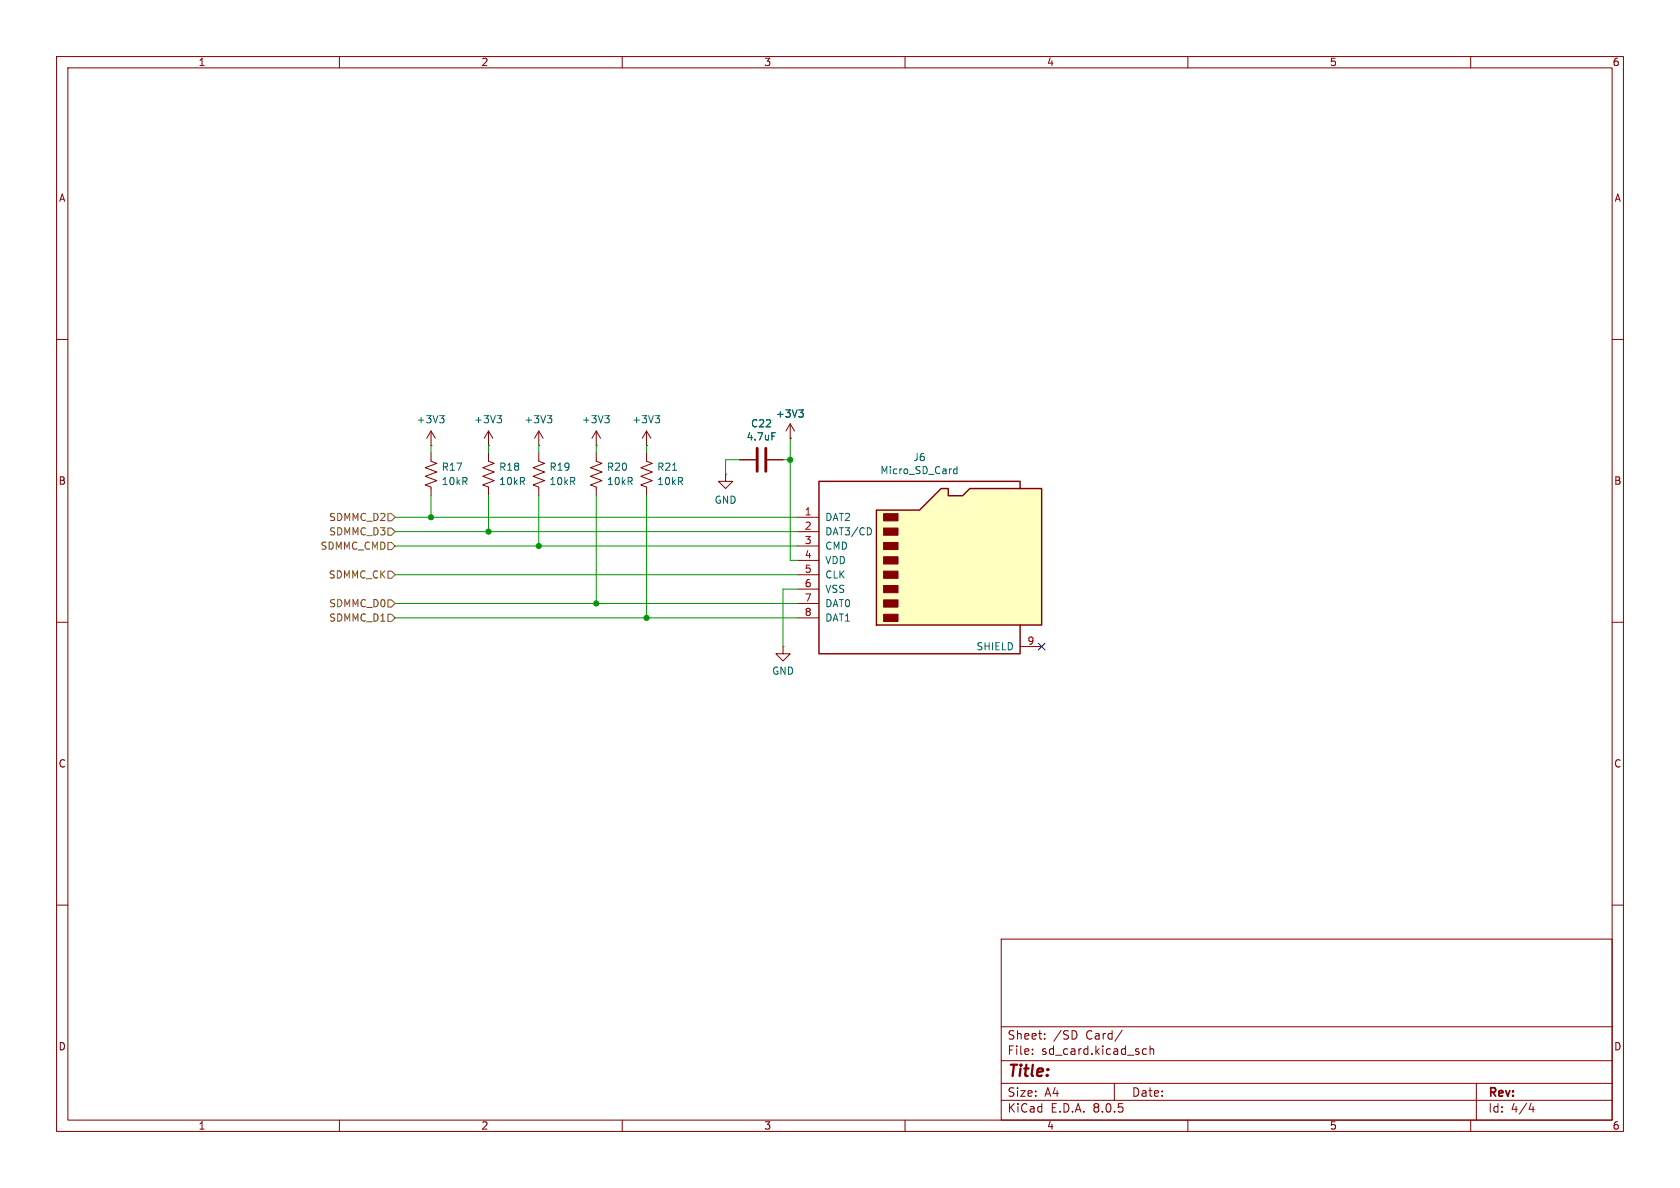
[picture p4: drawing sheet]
<svg xmlns="http://www.w3.org/2000/svg" width="297mm" height="210mm" viewBox="0 0 297 210" stroke-linecap="round" stroke-linejoin="round" font-family="sans-serif">
<g fill="none" stroke="#840000" stroke-width=".18">
<path d="M10 10h277v190h-277zM12 12h273v186h-273zM60 10v2M110 10v2M160 10v2M210 10v2M260 10v2M10 60h2M285 60h2M86.4 78.7h.1M86.4 76.2v2.5M86.4 76.2l-.8 1.3"/>
<path d="M86.4 76.2l.7 1.3M76.2 80v1.5l1 .4-2 .8 2 .7-2 .8 2 .8-2 .7 1 .4v1.5M86.4 80v1.5l1 .4-2.1 .8 2.1 .7-2.1 .8 2.1 .8-2.1 .7 1.1 .4v1.5M10 110h2M138.4 114.3v1.3h1.3l-1.3 1.2-1.2-1.2h1.2M138.4 114.3h.1M285 110h2M10 160h2M285 160h2M177 166h108v32h-108zM60 198v2M110 198v2"/>
<path d="M160 198v2M177 194.5h108M177 191.5h108M177 187.5h108M177 181.5h108M182.5 186.3v.1M182.5 185.5v.1M184.7 183.6v.1M184.7 182.8v.1M190.3 182.6v.7M197 191.5v3M198.4 182.1l-1.3 2"/>
<path d="M202 186.1l.2 .3 .5-.1M202.7 185.5l-.5-.1-.2 .3M203.3 185.5l.2-.1 .4 .1 .1 .9M203.3 184.9v1.5M210 198v2M260 198v2M261 191.5v6.5M270.7 195l-.4 1.1h.9M271 195.6v1"/>
</g>
<path d="M87.9 73.5h.8l-.5 .5M88.4 74l.3 .2v.3l-.3 .2" fill="none" stroke="#006464" stroke-width=".18"/>
<path d="M154.9 90.2h7.7l3.8-3.8h1.2v1.2h2.6l1.2-1.2h12.7v24.1h-29.2z" fill="#ffffc2"/>
<g fill="#840000" stroke="#840000" stroke-width=".18">
<path d="M156.2 108.6h2.5v1.3h-2.5z"/>
<path d="M156.2 106h2.5v1.3h-2.5z"/>
<path d="M156.2 103.5h2.5v1.3h-2.5z"/>
<path d="M156.2 101h2.5v1.2h-2.5z"/>
<path d="M156.2 98.4h2.5v1.3h-2.5z"/>
<path d="M156.2 95.9h2.5v1.3h-2.5z"/>
<path d="M156.2 93.3h2.5v1.3h-2.5z"/>
<path d="M156.2 90.8h2.5v1.3h-2.5z"/>
</g>
<path d="M154.9 90.2h7.7l3.8-3.8h1.2v1.2h2.6l1.2-1.2h12.7v24.1h-29.2zM180.3 86.4v-1.3h-35.5v30.5h35.5v-5.1" fill="none" stroke="#840000" stroke-width=".25"/>
<g fill="none" stroke="#840000" stroke-width=".18">
<path d="M76.2 78.7h.1M76.2 76.2l-.8 1.3M76.2 76.2v2.5M76.2 76.2l.8 1.3M95.2 78.7h.1M95.2 76.2l-.7 1.3M95.2 76.2v2.5M95.2 76.2l.8 1.3M105.4 78.7h.1M105.4 76.2v2.5M105.4 76.2l-.8 1.3M105.4 76.2l.8 1.3"/>
<path d="M114.3 78.7h.1M114.3 76.2v2.5M114.3 76.2l-.8 1.3M114.3 76.2l.8 1.3M139.7 77.5h.1M139.7 74.9l-.8 1.3M139.7 74.9v2.6M139.7 74.9l.8 1.3M95.2 80v1.5l1.1 .4-2.1 .8 2.1 .7-2.1 .8 2.1 .8-2.1 .7 1 .4v1.5M105.4 80v1.5l1 .4-2 .8 2 .7-2 .8 2 .8-2 .7 1 .4v1.5M114.3 80v1.5l1 .4-2 .8 2 .7-2 .8 2 .8-2 .7 1 .4v1.5M128.3 83.8v1.3h1.2l-1.2 1.3-1.3-1.3h1.3"/>
<path d="M128.3 83.8h.1M130.8 81.3h2.8M135.6 81.3h2.8M141 91.4h3.8M141 94h3.8M141 96.5h3.8M141 99.1h3.8M141 101.6h3.8M141 104.1h3.8M141 106.7h3.8M141 109.2h3.8M180.3 114.3h3.8"/>
</g>
<g fill="none" stroke="#006464" stroke-width=".18">
<path d="M77.7 73.5h.8l-.4 .5M78.3 74l.2 .2v.3l-.2 .2M96.8 73.5h.7l-.4 .5M97.3 74l.2 .2v.3l-.2 .2M106.9 73.5h.8l-.4 .5M107.5 74l.2 .2v.3l-.2 .2M115.8 73.5h.8l-.4 .5M116.4 74l.2 .2v.3l-.2 .2M136.5 76.5h.6M141.2 72.5h.8l-.4 .4M141.8 72.9l.2 .3v.3l-.2 .2M118.9 83.1h.7"/>
<path d="M153.8 93.4l.3 .4-.3 .7M168.6 83.5l.2 .2h.4M169.2 82.5v1.2M169.2 83l-.4-.1-.2 .2"/>
</g>
<path d="M133.9 79.2v4.1M135.4 79.2v4.1" fill="none" stroke="#840000" stroke-width=".51"/>
<path d="M68.6 90.8h.6l.6 .6-.6 .7h-.6zM68.6 93.3h.6l.6 .7-.6 .6h-.6zM68.6 95.9h.6l.6 .6-.6 .7h-.6zM68.6 101h.6l.6 .6-.6 .6h-.6zM68.6 106h.6l.6 .7-.6 .6h-.6zM68.6 108.6h.6l.6 .6-.6 .7h-.6z" fill="none" stroke="#725600" stroke-width=".18"/>
<g fill="none" stroke="#009600" stroke-width=".18">
<path d="M76.2 78.7v1.3M86.4 78.7v1.3M95.2 78.7v1.3M105.4 78.7v1.3M114.3 78.7v1.3M139.7 77.5v21.6h1.3M69.8 94h71.2M69.8 91.4h71.2M69.8 96.5h71.2M76.2 87.6v3.8M86.4 87.6v6.4M95.2 87.6v8.9"/>
<path d="M105.4 87.6v19.1M114.3 87.6v21.6M130.8 81.3h-2.5v2.5M138.4 81.3h1.3M69.8 101.6h71.2M69.8 109.2h71.2M69.8 106.7h71.2M141 104.1h-2.6v10.2"/>
</g>
<path d="M183.5 113.7l1.3 1.2M184.8 113.7l-1.3 1.2" fill="none" stroke="#000084" stroke-width=".18"/>
<g fill="#009600" stroke="#009600" stroke-width=".18">
<circle cx="95.2" cy="96.5" r=".46"/>
<circle cx="105.4" cy="106.7" r=".46"/>
<circle cx="139.7" cy="81.3" r=".46"/>
<circle cx="114.3" cy="109.2" r=".46"/>
<circle cx="76.2" cy="91.4" r=".46"/>
<circle cx="86.4" cy="94" r=".46"/>
</g>
<text font-size="2.8" fill="#840000" x="178" y="190.9">Title:</text>
<g font-size="2.1" fill="#840000">
<text x="178" y="184">Sheet:</text>
<text x="186.2" y="184">/SD</text>
<text x="192" y="184">Card/</text>
<text x="178" y="186.7">File:</text>
<text x="184.1" y="186.7">sd_card.kicad_sch</text>
<text x="178" y="196.9">KiCad</text>
<text x="178" y="194.1">Size:</text>
<text x="184.7" y="194.1">A4</text>
<text x="185.7" y="196.9">E.D.A.</text>
<text x="193.3" y="196.9">8.0.5</text>
<text x="200" y="194.1">Date:</text>
<text x="263" y="194.3">Rev:</text>
<text x="263" y="196.9">Id:</text>
<text x="267.1" y="196.9">4/4</text>
</g>
<g font-size="1.8" fill="#840000">
<text x="35" y="11.9">1</text>
<text x="85" y="11.9">2</text>
<text x="135" y="11.9">3</text>
<text x="185" y="11.9">4</text>
<text x="235" y="11.9">5</text>
<text x="285" y="11.9">6</text>
<text x="10.3" y="35.9">A</text>
<text x="285.3" y="35.9">A</text>
<text x="10.3" y="85.9">B</text>
<text x="285.3" y="85.9">B</text>
<text x="10.3" y="135.9">C</text>
<text x="285.3" y="135.9">C</text>
<text x="10.3" y="185.9">D</text>
<text x="285.3" y="185.9">D</text>
<text x="35" y="199.9">1</text>
<text x="85" y="199.9">2</text>
<text x="135" y="199.9">3</text>
<text x="185" y="199.9">4</text>
<text x="235" y="199.9">5</text>
<text x="285" y="199.9">6</text>
</g>
<g font-size="1.8" fill="#006464">
<text x="73.6" y="75">+3V3</text>
<text x="83.7" y="75">+3V3</text>
<text x="92.6" y="75">+3V3</text>
<text x="102.8" y="75">+3V3</text>
<text x="111.7" y="75">+3V3</text>
<text x="132.7" y="75.7">C22</text>
<text x="137.1" y="74">+3V3</text>
<text x="78" y="83.4">R17</text>
<text x="88.1" y="83.4">R18</text>
<text x="97" y="83.4">R19</text>
<text x="107.2" y="83.4">R20</text>
<text x="116.1" y="83.4">R21</text>
<text x="131.9" y="78.1">4.7uF</text>
<text x="161.4" y="81.7">J6</text>
<text x="78" y="86">10kR</text>
<text x="88.1" y="86">10kR</text>
<text x="97" y="86">10kR</text>
<text x="107.2" y="86">10kR</text>
<text x="116.1" y="86">10kR</text>
<text x="126.2" y="89.3">GND</text>
<text x="155.5" y="84">Micro_SD_Card</text>
<text x="145.8" y="92.3">DAT2</text>
<text x="145.8" y="94.8">DAT3/CD</text>
<text x="145.8" y="97.4">CMD</text>
<text x="145.8" y="99.9">VDD</text>
<text x="145.8" y="102.5">CLK</text>
<text x="145.8" y="105">VSS</text>
<text x="145.8" y="107.5">DAT0</text>
<text x="145.8" y="110.1">DAT1</text>
<text x="136.4" y="119.5">GND</text>
<text x="172.5" y="115.2">SHIELD</text>
</g>
<g font-size="1.8" fill="#725600">
<text x="58.1" y="92.3">SDMMC_D2</text>
<text x="58.1" y="94.8">SDMMC_D3</text>
<text x="56.6" y="97.4">SDMMC_CMD</text>
<text x="58" y="102.5">SDMMC_CK</text>
<text x="58.1" y="107.5">SDMMC_D0</text>
<text x="58.1" y="110.1">SDMMC_D1</text>
</g>
<g font-size="1.8" fill="#a90000">
<text x="142.2" y="91.2">1</text>
<text x="142.2" y="93.7">2</text>
<text x="142.2" y="96.3">3</text>
<text x="142.2" y="98.8">4</text>
<text x="142.2" y="101.3">5</text>
<text x="142.2" y="103.9">6</text>
<text x="142.2" y="106.4">7</text>
<text x="142.2" y="109">8</text>
<text x="181.5" y="114">9</text>
</g>
</svg>
